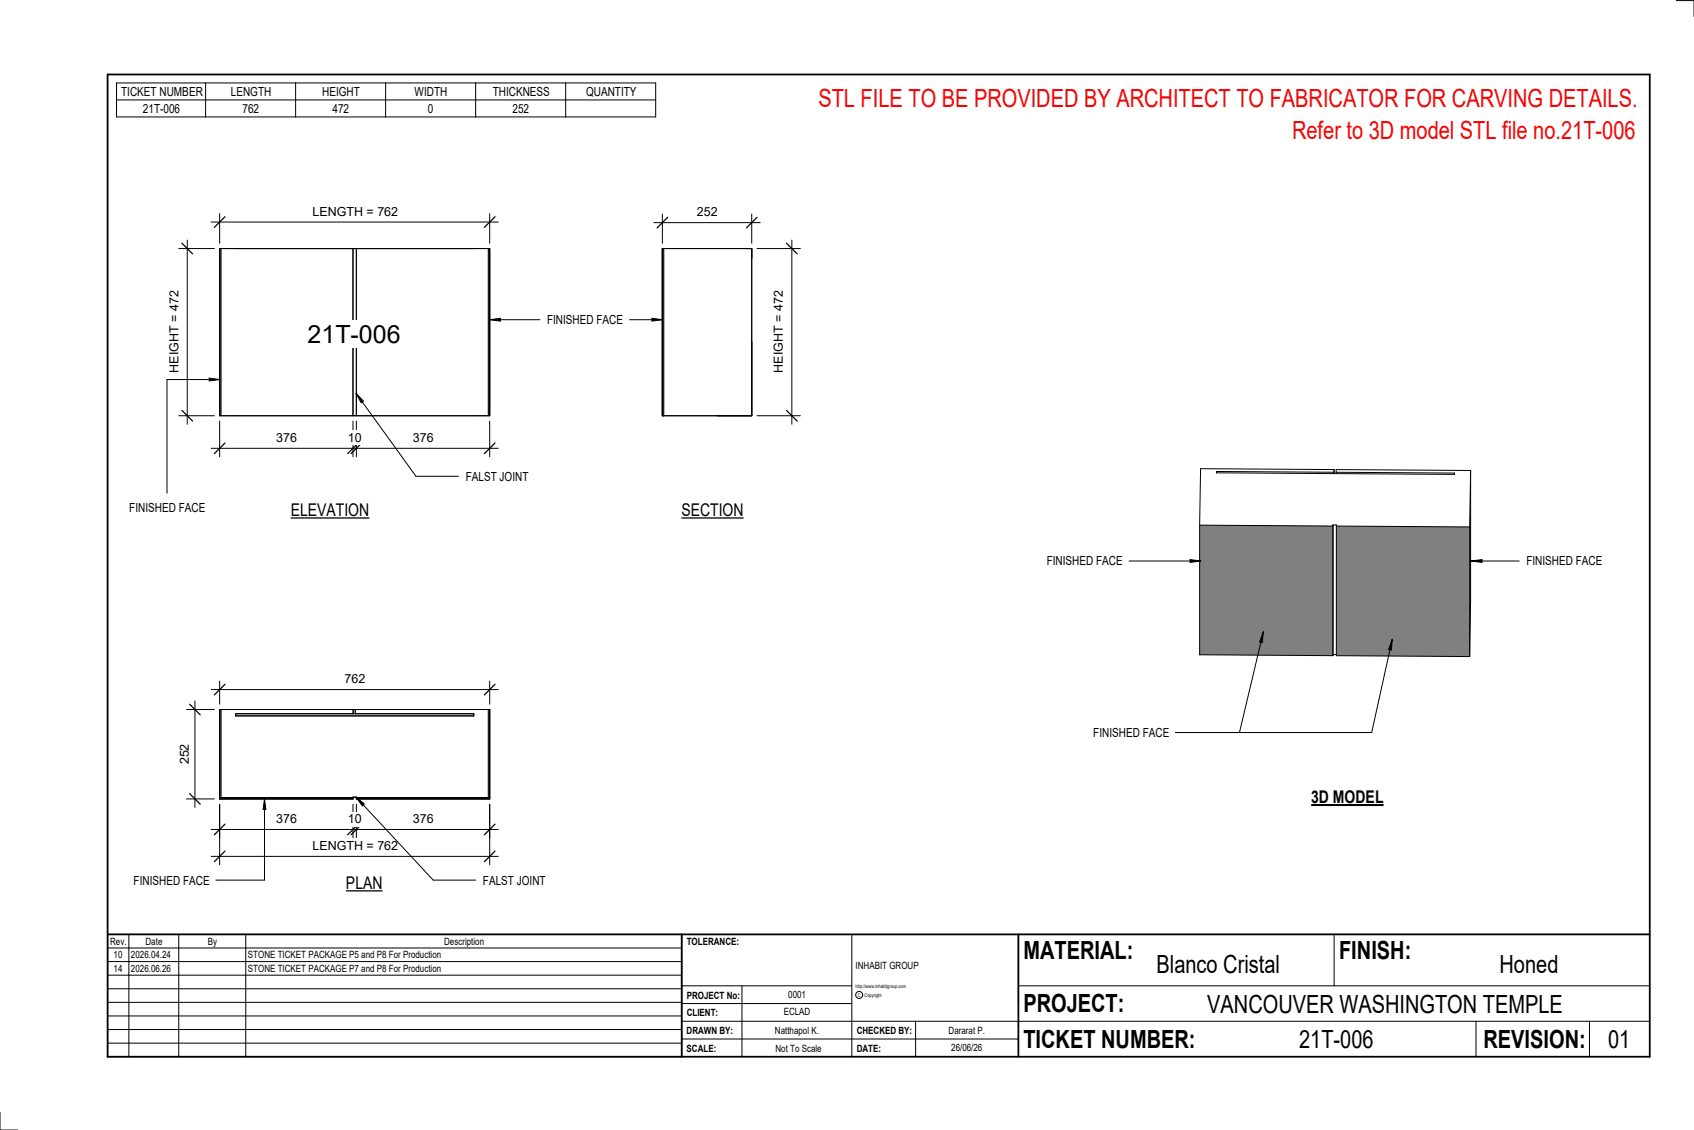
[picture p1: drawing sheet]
<svg xmlns="http://www.w3.org/2000/svg" width="914mm" height="610mm" viewBox="0 0 914 610" stroke-linecap="round" stroke-linejoin="round" font-family="sans-serif">
<g fill="#808080">
<path d="M794 254l-1 100z"/>
<path d="M721 284h72v70h-72z"/>
<path d="M648 283l72 1v70l-72-1z"/>
</g>
<g fill="none" stroke="#000" stroke-width=".54">
<path d="M720 253v2l-63-1v1l128 1v-1h-64M720 253h-72v30M720 253v2M721 255v1M794 254l-1 30M794 254l-73-1v2M794 254l-1 100M648 283v70l72 1M720 283v1l-72-1M720 283h1v1M720 283v71M721 284h72"/>
<path d="M721 284v70h72M793 284v70M721 353h-1v1"/>
</g>
<path d="M358 134v90z" fill="#7c7c7c"/>
<path d="M358 134h48v90h-48zM358 134v90" fill="none" stroke="#000" stroke-width=".54"/>
<g fill="#7c7c7c">
<path d="M264 134v90z"/>
<path d="M119 134v90z"/>
</g>
<path d="M119 134h145v90h-145zM119 134v90M191 134v90M192 134v90M264 134v90" fill="none" stroke="#000" stroke-width=".54"/>
<path d="M192 430v1h72v-48v47zM119 383v48h72v-1h-72v-47z" fill="#7c7c7c"/>
<path d="M409 134h23M427 129v100M409 224h23M119 383h145v48h-72v-1h-1v1h-72zM119 383v47h72M127 385h129v1h-129zM191 383v2M192 383v2M264 383v47h-72" fill="none" stroke="#000" stroke-width=".54"/>
<path d="M425 131l5 6M425 221l5 6" fill="none" stroke="#000" stroke-width=".67"/>
<path d="M417 157h7v44h-7z" fill="#fff"/>
<path d="M358 116v15M406 116v15M353 120h57" fill="none" stroke="#000" stroke-width=".54"/>
<path d="M360 117l-5 6M409 117l-6 6" fill="none" stroke="#000" stroke-width=".67"/>
<g fill="#fff">
<path d="M376 111h11v7h-11z"/>
<path d="M166 173h51v15h-51z"/>
</g>
<path d="M119 227v19M191 227v19M192 227v19M264 227v19M114 242h155" fill="none" stroke="#000" stroke-width=".54"/>
<path d="M121 239l-5 6M193 239l-5 6M195 239l-6 6M267 239l-6 6" fill="none" stroke="#000" stroke-width=".67"/>
<g fill="#fff">
<path d="M149 232h11v8h-11z"/>
<path d="M188 232h7v8h-7z"/>
<path d="M223 232h11v8h-11z"/>
</g>
<path d="M96 134h20M101 129v100M96 224h20" fill="none" stroke="#000" stroke-width=".54"/>
<path d="M98 131l6 6M98 221l6 6" fill="none" stroke="#000" stroke-width=".67"/>
<path d="M90 157h8v44h-8z" fill="#fff"/>
<path d="M114 120h155M119 115v16M264 115v16" fill="none" stroke="#000" stroke-width=".54"/>
<path d="M121 117l-5 6M267 117l-6 6" fill="none" stroke="#000" stroke-width=".67"/>
<path d="M169 110h45v8h-45z" fill="#fff"/>
<path d="M114 372h155M119 367v13M264 367v13" fill="none" stroke="#000" stroke-width=".54"/>
<path d="M121 369l-5 6M267 369l-6 6" fill="none" stroke="#000" stroke-width=".67"/>
<path d="M186 363h11v7h-11z" fill="#fff"/>
<path d="M105 378v58M101 383h15M101 431h15" fill="none" stroke="#000" stroke-width=".54"/>
<path d="M102 380l6 6M102 428l6 6" fill="none" stroke="#000" stroke-width=".67"/>
<path d="M96 401h7v11h-7z" fill="#fff"/>
<path d="M119 434v18M191 434v18M192 434v18M264 434v18M114 447h155" fill="none" stroke="#000" stroke-width=".54"/>
<path d="M121 445l-5 5M193 445l-5 5M195 445l-6 5M267 445l-6 5" fill="none" stroke="#000" stroke-width=".67"/>
<g fill="#fff">
<path d="M149 438h11v8h-11z"/>
<path d="M188 438h7v8h-7z"/>
<path d="M223 438h11v8h-11z"/>
</g>
<path d="M119 434v33M264 434v33M114 462h155" fill="none" stroke="#000" stroke-width=".54"/>
<path d="M121 459l-5 6M267 459l-6 6" fill="none" stroke="#000" stroke-width=".67"/>
<path d="M169 453h45v7h-45z" fill="#fff"/>
<g fill="none" stroke="#000" stroke-width=".54">
<path d="M905 0h9v9M460 504v66M720 504v28M891 504h-341v37M368 532h92M401 532v38M550 532h341M368 551h523M368 541h92M494 551v19M797 551v19M858 551v19"/>
<path d="M368 561h182M0 600v10h10"/>
<circle cx="464" cy="537" r="1.9"/>
</g>
<path d="M58 40h833v530h-833zM58 504h833M368 504v66M550 504v66" fill="none" stroke="#000" stroke-width=".96"/>
<g fill="#fff">
<path d="M652 534h192v15h-192z"/>
<path d="M513 562h17v6h-17z"/>
<path d="M425 533h10v6h-10z"/>
<path d="M423 543h15v6h-15z"/>
<path d="M418 553h24v6h-24z"/>
<path d="M624 513h68v15h-68z"/>
<path d="M809 513h33v15h-33z"/>
<path d="M512 553h20v6h-20z"/>
<path d="M701 553h41v15h-41z"/>
<path d="M442 45h443v16h-443z"/>
<path d="M868 553h12v15h-12z"/>
<path d="M61 512h5v6h-5z"/>
<path d="M61 520h5v6h-5z"/>
</g>
<path d="M58 504h310v66h-310zM58 519h310M58 511h310M70 504v66M96 504v66M133 504v66M58 533h310M58 526h310M58 555h310M58 548h310M58 541h310M58 563h310" fill="none" stroke="#000" stroke-width=".54"/>
<path d="M187 471h20v11h-20z" fill="#fff"/>
<path d="M187 481h20" fill="none" stroke="#000" stroke-width=".69" stroke-linecap="butt"/>
<path d="M708 424h39v12h-39z" fill="#fff"/>
<path d="M708 434h39" fill="none" stroke="#000" stroke-width="1.1" stroke-linecap="butt"/>
<path d="M697 63h188v15h-188z" fill="#fff"/>
<path d="M264 172h6v1zM352 172h6l-6 1z" fill="#000"/>
<path d="M264 172h6v1zM264 172h27M340 172h18M352 172h6l-6 1z" fill="none" stroke="#000" stroke-width=".54"/>
<path d="M295 169h41v7h-41z" fill="#fff"/>
<path d="M682 341l-1 6-1-1zM682 341l-13 54M752 345l-1 6-1-1zM752 345l-12 50h-105" fill="none" stroke="#000" stroke-width=".54"/>
<path d="M682 341l-1 6-1-1zM752 345l-1 6-1-1z" fill="#000"/>
<path d="M590 391h41v8h-41z" fill="#fff"/>
<path d="M113 204l6 1-6 1z" fill="#000"/>
<path d="M113 204l6 1-6 1zM119 205h-29v61" fill="none" stroke="#000" stroke-width=".54"/>
<path d="M70 270h40v8h-40z" fill="#fff"/>
<path d="M143 431l1 6h-2zM143 431v44h-26" fill="none" stroke="#000" stroke-width=".54"/>
<path d="M143 431l1 6h-2z" fill="#000"/>
<path d="M72 471h41v8h-41z" fill="#fff"/>
<path d="M642 302l6 1h-6z" fill="#000"/>
<path d="M609 303h39M642 302l6 1h-6z" fill="none" stroke="#000" stroke-width=".54"/>
<path d="M565 299h41v8h-41z" fill="#fff"/>
<path d="M794 303l6-1v1z" fill="#000"/>
<path d="M794 303l6-1v1zM794 303h26" fill="none" stroke="#000" stroke-width=".54"/>
<g fill="#fff">
<path d="M824 299h41v8h-41z"/>
<path d="M157 270h42v10h-42z"/>
</g>
<path d="M157 279h42" fill="none" stroke="#000" stroke-width=".69" stroke-linecap="butt"/>
<path d="M368 270h33v10h-33z" fill="#fff"/>
<path d="M368 279h33" fill="none" stroke="#000" stroke-width=".69" stroke-linecap="butt"/>
<path d="M192 430l5 4-1 1z" fill="#000"/>
<path d="M192 430l5 4-1 1zM192 430l42 45h23" fill="none" stroke="#000" stroke-width=".54"/>
<path d="M261 471h33v8h-33z" fill="#fff"/>
<path d="M63 45h291v18h-291zM63 54h291M111 45v18M160 45v18M208 45v18M257 45v18M305 45v18M192 212l4 4-1 1zM192 212l33 45h22" fill="none" stroke="#000" stroke-width=".54"/>
<path d="M192 212l4 4-1 1z" fill="#000"/>
<path d="M251 253h34v8h-34z" fill="#fff"/>
<g font-size="13.5" fill="#f00">
<text x="442" y="58">STL FILE TO BE PROVIDED BY ARCHITECT TO FABRICATOR FOR CARVING DETAILS.</text>
<text x="697" y="75">Refer to 3D model STL file no.21T-006</text>
</g>
<g font-size="13.5">
<text x="166" y="185">21T-006</text>
<text x="552" y="517">MATERIAL:</text>
<text x="723" y="517">FINISH:</text>
<text x="624" y="525">Blanco Cristal</text>
<text x="809" y="525">Honed</text>
<text x="552" y="546">PROJECT:</text>
<text x="652" y="546">VANCOUVER WASHINGTON TEMPLE</text>
<text x="552" y="565">TICKET NUMBER:</text>
<text x="701" y="565">21T-006</text>
<text x="801" y="565">REVISION:</text>
<text x="868" y="565">01</text>
</g>
<g font-size="9.4">
<text x="157" y="278">ELEVATION</text>
<text x="368" y="278">SECTION</text>
<text x="708" y="433">3D MODEL</text>
<text x="187" y="480">PLAN</text>
</g>
<g font-size="6.7">
<text x="65" y="52">TICKET NUMBER</text>
<text x="125" y="52">LENGTH</text>
<text x="174" y="52">HEIGHT</text>
<text x="224" y="52">WIDTH</text>
<text x="266" y="52">THICKNESS</text>
<text x="316" y="52">QUANTITY</text>
<text x="77" y="61">21T-006</text>
<text x="131" y="61">762</text>
<text x="179" y="61">472</text>
<text x="231" y="61">0</text>
<text x="277" y="61">252</text>
<text x="169" y="116">LENGTH = 762</text>
<text x="376" y="117">252</text>
<text x="295" y="175">FINISHED FACE</text>
<text x="96" y="201" transform="rotate(-90 96 201)">HEIGHT = 472</text>
<text x="423" y="201" transform="rotate(-90 423 201)">HEIGHT = 472</text>
<text x="149" y="239">376</text>
<text x="188" y="239">10</text>
<text x="223" y="239">376</text>
<text x="251" y="259">FALST JOINT</text>
<text x="70" y="276">FINISHED FACE</text>
<text x="565" y="305">FINISHED FACE</text>
<text x="824" y="305">FINISHED FACE</text>
<text x="186" y="369">762</text>
<text x="590" y="398">FINISHED FACE</text>
<text x="102" y="412" transform="rotate(-90 102 412)">252</text>
<text x="149" y="444">376</text>
<text x="188" y="444">10</text>
<text x="223" y="444">376</text>
<text x="169" y="459">LENGTH = 762</text>
<text x="72" y="477">FINISHED FACE</text>
<text x="261" y="477">FALST JOINT</text>
</g>
<g font-size="5.4">
<text x="59" y="510">Rev.</text>
<text x="79" y="510">Date</text>
<text x="112" y="510">By</text>
<text x="240" y="510">Description</text>
<text x="371" y="510">TOLERANCE:</text>
<text x="61" y="517">10</text>
<text x="71" y="517">2026.04.24</text>
<text x="134" y="517">STONE TICKET PACKAGE P5 and P8 For Production</text>
<text x="61" y="525">14</text>
<text x="71" y="524">2026.06.26</text>
<text x="134" y="524">STONE TICKET PACKAGE P7 and P8 For Production</text>
<text x="462" y="523">INHABIT GROUP</text>
<text x="371" y="539">PROJECT No:</text>
<text x="425" y="538">0001</text>
<text x="371" y="548">CLIENT:</text>
<text x="423" y="548">ECLAD</text>
<text x="371" y="558">DRAWN BY:</text>
<text x="418" y="558">Natthapol K.</text>
<text x="462" y="558">CHECKED BY:</text>
<text x="512" y="558">Dararat P.</text>
<text x="371" y="567">SCALE:</text>
<text x="419" y="567">Not To Scale</text>
<text x="462" y="567">DATE:</text>
<text x="513" y="567">26/06/26</text>
</g>
<g font-size="2.7">
<text x="462" y="533">http://www.inhabitgroup.com</text>
<text x="463" y="538">C</text>
<text x="467" y="538">Copyright</text>
</g>
</svg>
